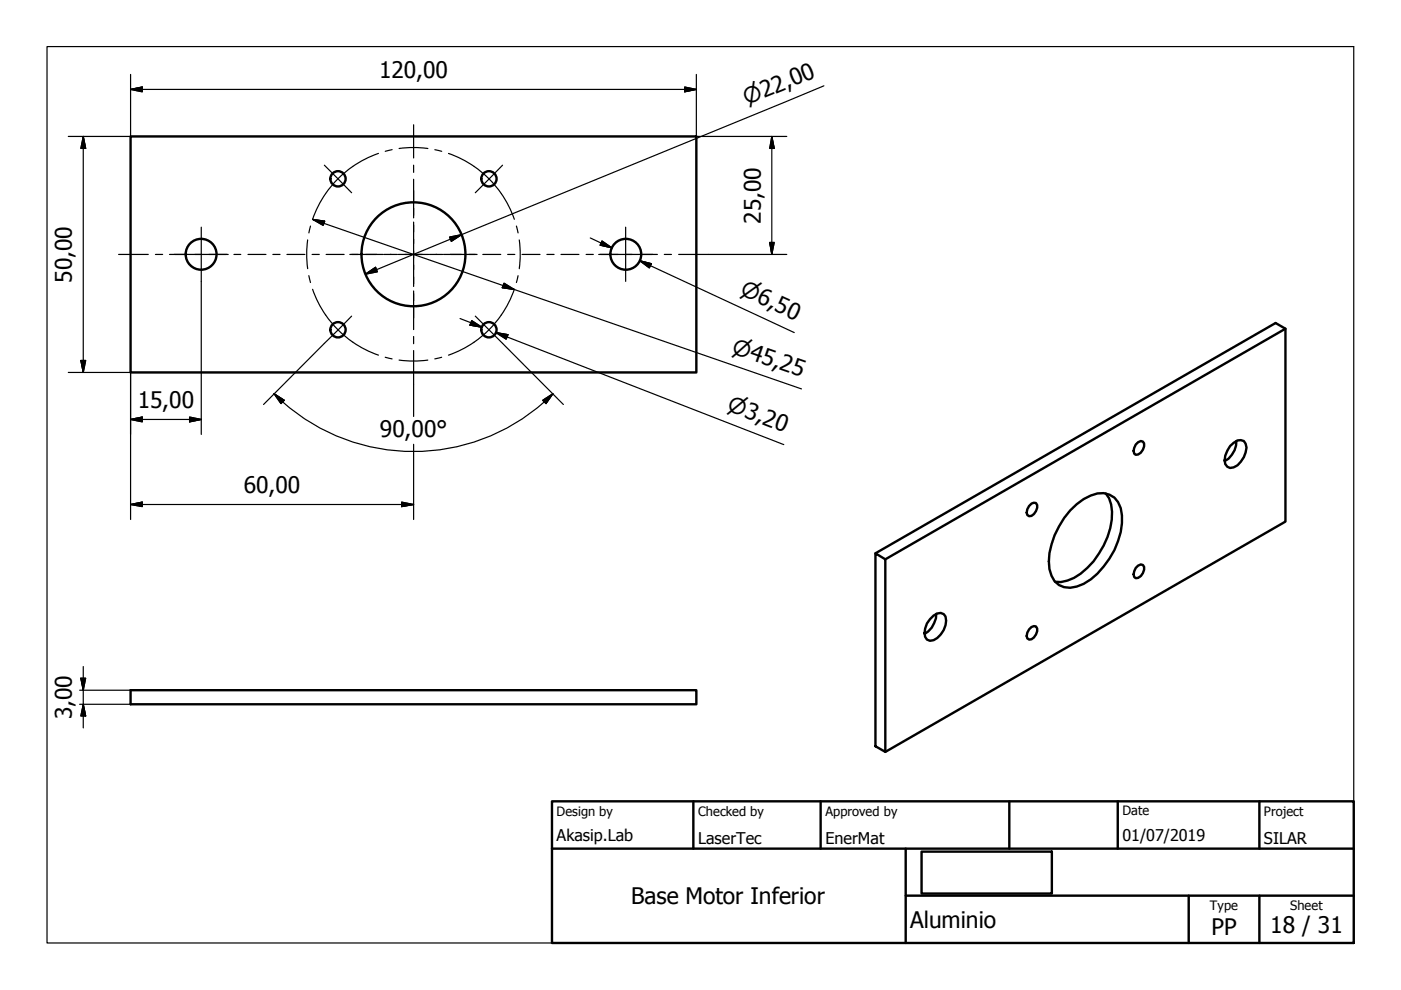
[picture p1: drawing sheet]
<svg xmlns="http://www.w3.org/2000/svg" width="297mm" height="210mm" viewBox="0 0 297 210" stroke-linecap="round" stroke-linejoin="round" font-family="sans-serif">
<!-- layer: Visible (ISO) -->
<g fill="none" stroke="#000" stroke-width=".51">
<path d="M27.7 28.9h119.9v50.1h-119.9zM272.5 69.7l-84.8 48.9M240.8 94.3l.5-.5 .6-.3 .4 .1a1.89 1.89 0 0 1-1 2.8h-.5a1.48 1.48 0 0 1 0-2.1zM260.8 94.6l1.6-1.2 .7-.1 .6 .2 .4 .6a4.6 4.6 0 0 1-1.7 4.6l-.8 .4-.8 .1-.6-.2a2.79 2.79 0 0 1 0-3.5zM262.1 93.5a4.7 4.7 0 0 1-2.4 4.3M185.6 117.3l2.1 1.3v40.8l-2.1-1.2zM185.6 117.3l84.8-48.8 2.1 1.2v40.9l-84.8 48.8M218.2 107.3l.5-.5 .5-.2 .4 .1a1.96 1.96 0 0 1-1.4 2.7l-.4-.2-.1-.5 .1-.7zM226.9 108.2a11.2 11.2 0 0 1 5.8-3.6 4.2 4.2 0 0 1 4.9 3.1 14.5 14.5 0 0 1-3.6 12.4 10.8 10.8 0 0 1-7.1 4.5 3.9 3.9 0 0 1-4-2.5 9.9 9.9 0 0 1 0-6.7 19.2 19.2 0 0 1 4-7.2zM234.4 104.6a7.1 7.1 0 0 1 1.3 5.6 17.5 17.5 0 0 1-8 12.3l-1.4 .6-1.4 .3h-1.2M197.9 130.5l.8-.4 .8-.1 .6 .2a2.97 2.97 0 0 1 0 3.4 3.7 3.7 0 0 1-2.9 2.3l-.7-.3a3.3 3.3 0 0 1 .7-4.3zM198.5 130.1a5.1 5.1 0 0 1-2.5 4.3"/>
<path d="M218.2 133.4l.5-.5 .5-.1h.4a1.96 1.96 0 0 1-1.4 2.8l-.4-.2-.1-.6 .1-.7zM240.8 120.4l.5-.5 .6-.2 .4 .1a1.89 1.89 0 0 1-1 2.7l-.5 .1a1.48 1.48 0 0 1 0-2.2zM27.7 146.3h119.9v3h-119.9z"/>
<circle cx="71.7" cy="37.9" r="1.62"/>
<circle cx="103.7" cy="37.9" r="1.62"/>
<circle cx="42.6" cy="53.9" r="3.3"/>
<circle cx="87.7" cy="53.9" r="11"/>
<circle cx="132.7" cy="53.9" r="3.3"/>
<circle cx="71.7" cy="69.9" r="1.62"/>
<circle cx="103.7" cy="69.9" r="1.62"/>
</g>
<!-- layer: Sketch Geometry (ISO) -->
<path d="M10 9.9h277v190h-277z" fill="none" stroke="#000" stroke-width=".25"/>
<!-- layer: Title (ISO) -->
<path d="M117 169.9h170v30h-170zM117 179.9h170M147 169.9v10M174 169.9v10M192 179.9v20M214 169.9v10M237 169.9v10M267 169.9v10M192 189.9h95M195.4 180.6h27.6v8.9h-27.6zM252 189.9v10M267 189.9v10" fill="none" stroke="#000" stroke-width=".51"/>
<!-- layer: Centerline (ISO) -->
<g fill="none" stroke="#000" stroke-width=".25">
<path d="M80.2 32.5a22.6 22.6 0 0 0-11.2 8.6M83.1 31.7l-1.4 .4M84.6 31.5a22.6 22.6 0 0 1 6.1 0M87.7 26.5v7M87.7 35v1.5M87.7 38v4.6M92.2 31.7l1.5 .4M95.1 32.5a22.6 22.6 0 0 1 13.9 14M25.1 53.9h6.3M33 53.9h1.5M35.9 53.9h3.9M41.3 53.9h1.4"/>
<path d="M44.3 53.9h3.8M49.6 53.9h1.5M52.6 53.9h3.8M57.8 53.9h1.6M60.8 53.9h3.8M65.2 50.9a22.6 22.6 0 0 0 0 6.1M65.5 58.4l.3 1.5M65.8 47.9l-.3 1.5M66.2 53.9h1.5M69 41.1a22.6 22.6 0 0 0-2.7 5.4M69.2 53.9h3.8M74.5 53.9h1.4"/>
<path d="M77.5 53.9h3.8M82.7 53.9h1.6M85.8 53.9h3.7M87.7 44.1v1.5M87.7 47.1v4.6M87.7 53.2v1.5M87.7 56.2v4.5M91.1 53.9h1.5M94 53.9h3.9M99.4 53.9h1.4M102.4 53.9h3.8M107.6 53.9h1.6"/>
<path d="M109.5 47.9l.3 1.5M109.8 58.4l-.3 1.5M110.1 50.9a22.6 22.6 0 0 1 0 6.1M110.7 53.9h3.8M116 53.9h1.5M118.9 53.9h3.8M124.3 53.9h1.5M127.3 53.9h3.8M132.6 53.9h1.4M135.6 53.9h3.8M140.8 53.9h1.6M143.9 53.9h6.3"/>
<path d="M66.3 61.3a22.6 22.6 0 0 0 13.9 14M81.7 75.7l1.4 .4M84.6 76.3a22.6 22.6 0 0 0 6.1 0M87.7 62.3v1.5M87.7 65.2v4.7M87.7 71.3v1.6M87.7 74.3v7.1M93.6 75.7l-1.4 .4M109 61.3a22.6 22.6 0 0 1-13.9 14"/>
</g>
<!-- layer: Center Mark (ISO) -->
<g fill="none" stroke="#000" stroke-width=".25">
<path d="M68.8 35l5.7 5.9M106.6 35l-5.8 5.9M36.9 53.9h11.5M42.7 48.2v11.5M74.2 53.9h5.7M81.4 53.9h1.5M84.4 53.9h6.5M87.7 40.4v5.8M87.7 47.7v1.5M87.7 50.7v6.5M87.7 58.7v1.5M92.4 53.9h1.5"/>
<path d="M95.4 53.9h5.8M126.9 53.9h11.5M132.7 48.2v11.5M74.5 67l-5.7 5.8M87.7 61.7v5.7M100.8 67l5.8 5.8"/>
</g>
<!-- layer: Dimension (ISO) -->
<g fill="none" stroke="#000" stroke-width=".25">
<path d="M27.7 19l2.5-.5v1zM27.7 19h119.9M27.7 15.8v13.1h-13.2M145.2 18.5l2.4 .5-2.4 .5zM147.6 15.8v13.1h19.2M174.7 18.2l-97.2 39.9M17.7 28.9l.5 2.6h-1.1zM17.7 28.9v50.1M163.6 28.9l.5 2.6h-.9zM163.6 28.9v25M42.7 59.7v32.4M66.3 46.5l2.5 .4-.3 .9z"/>
<path d="M66.3 46.5l103.6 36M77.5 58.1l2.1-1.4 .4 .9zM95.3 50.3l2.6-.5-2.2 1.4zM125.2 50.5l4.5 2M127.6 51.1l2.1 1.4-2.4-.5zM135.6 55.3l2.5 .6-.4 .9zM137.9 56.4l-2.3-1.1 32.8 15.2M150.2 53.9h16.6M163.2 51.4h.9l-.5 2.5zM14.5 79h13.2v31.1M17.1 76.4h1.1l-.5 2.6zM68.8 72.8l-12.9 13"/>
<path d="M97.5 67.5l4.7 1.9M100 68l2.2 1.4-2.6-.5zM105.2 70.5l2.5 .5-.4 .9zM106.6 72.8l12.8 13M106.9 60l2.1 1.4-2.5-.4zM107.5 71.4l-2.3-.9 61 23.8M27.7 88.9l2.5-.5v1zM27.7 88.9h15M40.2 88.4l2.5 .5-2.5 .5zM58.1 83.5l2.2 1.4-.7 .7zM58.1 83.5l1.8 1.7M87.7 81.4v6.9"/>
<path d="M87.7 94.2v15.9M115.1 84.9l2.1-1.4-1.4 2.1zM117.2 83.5a41.8 41.8 0 0 1-57.3 1.7M27.7 107l2.5-.5v.9zM27.7 107h60M85.2 106.5l2.5 .5-2.5 .4zM16.9 146.3h10.8M16.9 149.3h10.8M17.1 143.8h1.1l-.5 2.5zM17.7 149.3l.5 2.5h-1.1zM17.7 141.3v13"/>
</g>
<g fill="#000" stroke="#000" stroke-width=".25">
<path d="M27.7 19l2.5-.5zM27.7 19l2.5-.5v1zM145.2 19.5l2.4-.5zM145.2 18.5l2.4 .5-2.4 .5zM17.7 28.9l.5 2.6zM17.7 28.9l.5 2.6h-1.1zM163.6 28.9l.5 2.6zM163.6 28.9l.5 2.6h-.9zM66.3 46.5l2.5 .4zM66.3 46.5l2.5 .4-.3 .9zM77.5 58.1l2.1-1.4zM77.5 58.1l2.1-1.4 .4 .9z"/>
<path d="M95.7 51.2l2.2-1.4zM95.3 50.3l2.6-.5-2.2 1.4zM127.3 52l2.4 .5zM127.6 51.1l2.1 1.4-2.4-.5zM135.6 55.3l2.5 .6zM135.6 55.3l2.5 .6-.4 .9zM163.2 51.4l.4 2.5zM163.2 51.4h.9l-.5 2.5zM17.1 76.4l.6 2.6zM17.1 76.4h1.1l-.5 2.6zM99.6 68.9l2.6 .5zM100 68l2.2 1.4-2.6-.5z"/>
<path d="M106.5 61l2.5 .4zM106.9 60l2.1 1.4-2.5-.4zM105.2 70.5l2.5 .5zM105.2 70.5l2.5 .5-.4 .9zM27.7 88.9l2.5-.5zM27.7 88.9l2.5-.5v1zM40.2 89.4l2.5-.5zM40.2 88.4l2.5 .5-2.5 .5zM58.1 83.5l2.2 1.4zM58.1 83.5l2.2 1.4-.7 .7zM117.2 83.5l-1.4 2.1zM115.1 84.9l2.1-1.4-1.4 2.1z"/>
<path d="M27.7 107l2.5-.5zM27.7 107l2.5-.5v.9zM85.2 107.4l2.5-.4zM85.2 106.5l2.5 .5-2.5 .4zM17.1 143.8l.6 2.5zM17.1 143.8h1.1l-.5 2.5zM17.7 149.3l.5 2.5zM17.7 149.3l.5 2.5h-1.1z"/>
</g>
<g font-size="4.8">
<text x="80.4" y="16.5">120,00</text>
<text x="161.3" y="47.4" transform="rotate(-90 161.3 47.4)">25,00</text>
<text x="15.2" y="59.9" transform="rotate(-90 15.2 59.9)">50,00</text>
<text x="29.2" y="86.5">15,00</text>
<text x="80.5" y="92.6">90,00°</text>
<text x="51.7" y="104.6">60,00</text>
<text x="15.2" y="152.5" transform="rotate(-90 15.2 152.5)">3,00</text>
<text x="133.8" y="191.7">Base Motor Inferior</text>
<text x="193" y="196.7">Aluminio</text>
<text x="269.3" y="197.8">18 / 31</text>
<text x="256.9" y="198.2">PP</text>
</g>
<g font-size="4.6">
<text x="158.4" y="22.3" transform="rotate(-22 158.4 22.3)">⌀22,00</text>
<text x="156.7" y="62.4" transform="rotate(25 156.7 62.4)">⌀6,50</text>
<text x="154.9" y="74.8" transform="rotate(19 154.9 74.8)">⌀45,25</text>
<text x="154" y="87" transform="rotate(21 154 87)">⌀3,20</text>
</g>
<g font-size="3.4">
<text x="118" y="178.2">Akasip.Lab</text>
<text x="148" y="178.9">LaserTec</text>
<text x="175" y="178.9">EnerMat</text>
<text x="238" y="178.3">01/07/2019</text>
<text x="268" y="178.9">SILAR</text>
</g>
<g font-size="2.7">
<text x="118" y="173">Design by</text>
<text x="148" y="173">Checked by</text>
<text x="175" y="173">Approved by</text>
<text x="238" y="172.9">Date</text>
<text x="268" y="172.9">Project</text>
<text x="256.5" y="192.9">Type</text>
<text x="273.6" y="193">Sheet</text>
</g>
</svg>
